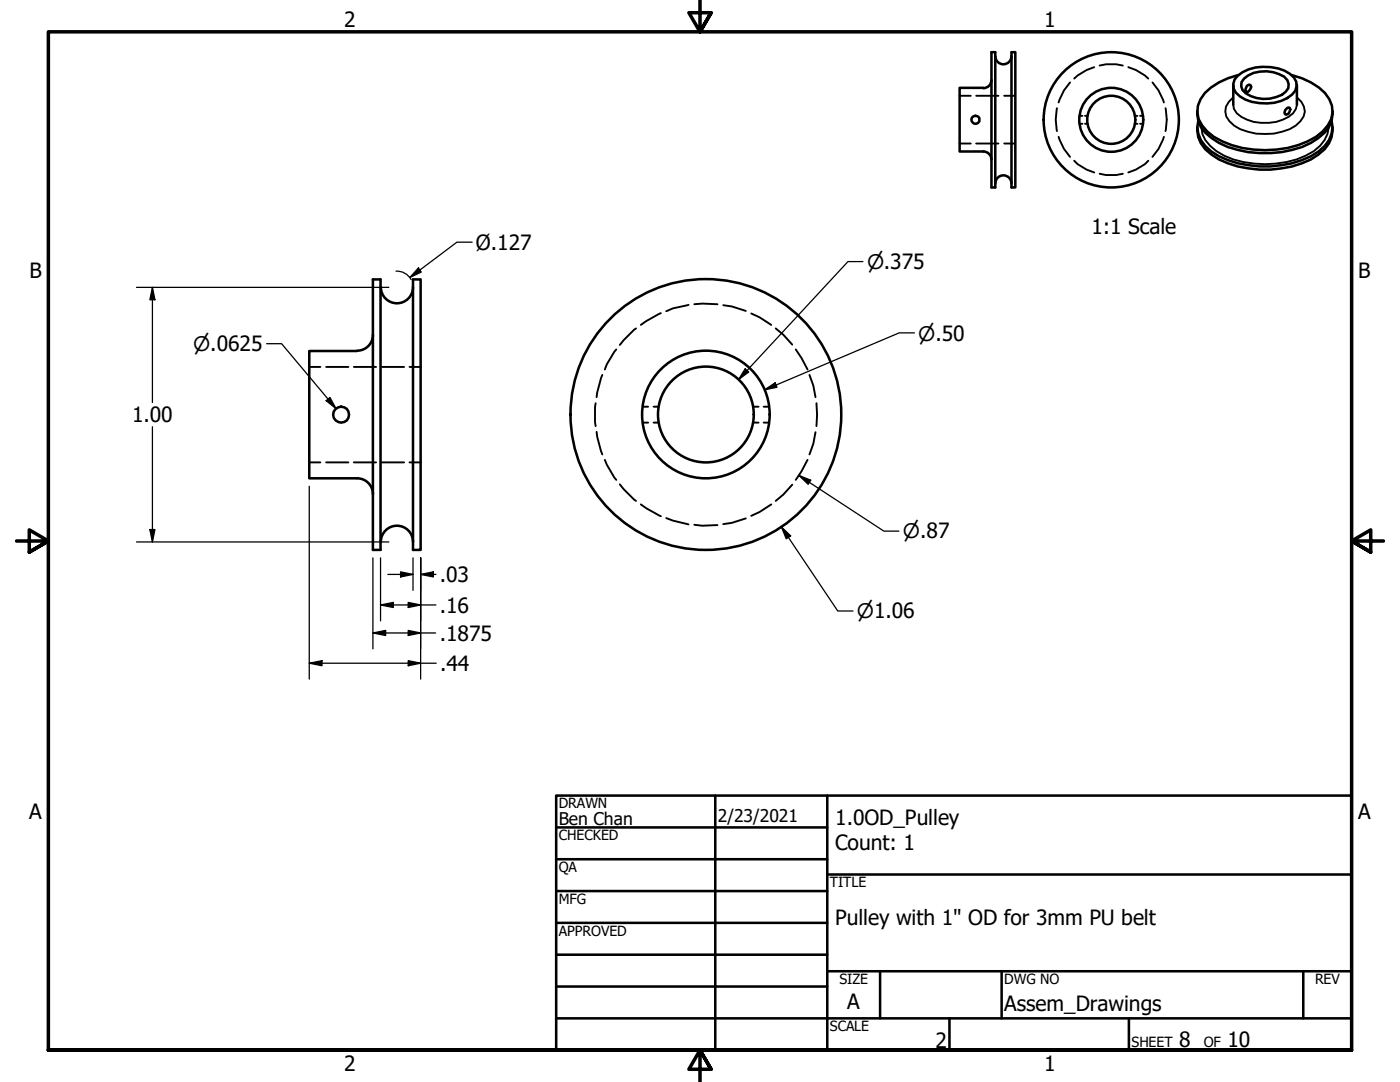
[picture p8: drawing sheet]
<svg xmlns="http://www.w3.org/2000/svg" width="279mm" height="216mm" viewBox="0 0 279 216" stroke-linecap="round" stroke-linejoin="round" font-family="sans-serif">
<!-- layer: Hidden (ANSI) -->
<g fill="none" stroke="#000" stroke-width=".38">
<path d="M191.5 19.1h2.2M194.8 19.1h4.5M200.4 19.1h2.2M213.6 16.4l-1.3 1.6-1 2.4M218.4 13.4l-1.5 .6-1.8 1-.7 .7M219.5 13.1l1.2-.3h2.1l1.3 .3M225.2 13.4l1.5 .6 1.8 1 .7 .7M230 16.4l1.2 1.6 1.1 2.4M191.5 28.6h2.2M194.8 28.6h4.5M200.4 28.6h2.2M210.9 21.6a10.4 10.4 0 0 0 0 4.6"/>
<path d="M211.3 27.3l1 2.4 1.3 1.6M214.4 32.1l.7 .7 1.8 1 1.5 .6M215.5 23.1h.5M215.5 24.7h.5M216.5 23.1h.5M216.5 24.7h.5M219.5 34.7l1.2 .2h2.1l1.3-.2M226.4 23.1h.6M226.4 24.7h.6M227.5 23.1h.6M227.5 24.7h.6M229.2 32.1l-.7 .7-1.8 1-1.5 .6"/>
<path d="M232.3 27.3l-1.1 2.4-1.2 1.6M232.6 21.6a10.4 10.4 0 0 1 0 4.6M61.7 73.2h2.2M65.1 73.2h4.4M70.6 73.2h4.5M76.2 73.2h4.4M81.7 73.2h2.2M120.2 74.8l-1 3.5-.1 .9M123 69.7l-1.9 3-.4 1M126.9 65.5l-2.4 2.4-.8 .9M131.9 62.5l-2.9 1.6-1.1 .7M137.4 60.8l-3.1 .7-1.3 .6"/>
<path d="M138.6 60.7l1.5-.1 3.1 .1M144.3 60.9l1.7 .3 2.8 .8M149.9 62.5l1.7 .8 2.3 1.5M154.8 65.5l1.5 1.3 1.8 2M158.8 69.7l1.2 1.7 1.2 2.3M161.5 74.8l.8 2.1 .5 2.3M61.7 92.3h2.2M65.1 92.3h4.4M70.6 92.3h4.5M76.2 92.3h4.4M81.7 92.3h2.2M118.9 80.5l-.2 .8 .2 3.7"/>
<path d="M119.1 86.2l.1 1 1 3.5M120.7 91.8l.4 .9 1.9 3.1M123.7 96.6l.8 1 2.4 2.3M128.3 81.2h1M128.3 84.3h1M130.4 81.2h1.1M130.4 84.3h1.1M150.3 81.2h1.1M150.3 84.3h1.1M152.4 81.2h1.1M152.4 84.3h1.1M158.1 96.7l-1.8 2-1.5 1.2"/>
<path d="M161.2 91.8l-1.2 2.2-1.2 1.8M162.8 86.2l-.5 2.4-.8 2.1M162.9 80.5l.2 2.2-.2 2.3M127.9 100.6l1.1 .8 2.9 1.6M133 103.4l1.3 .5 3.1 .7M138.6 104.7l1.5 .2 3.1-.1M148.8 103.4l-2.8 .9-1.7 .3M153.9 100.6l-2.3 1.6-1.7 .7"/>
</g>
<!-- layer: Visible (ANSI) -->
<g fill="none" stroke="#000" stroke-width=".51">
<path d="M196.3 17.5h-4.8v12.7h4.8M197.9 10.4h.7v27h-.7zM197.9 16a1.62 1.62 0 0 1-1.7 1.6M198.6 11.2a1.62 1.62 0 0 0 1.6 1.6 1.62 1.62 0 0 0 1.7-1.6M201.9 10.4h.7v27h-.7zM246.1 17v3.9M247 15.1a9.3 9.3 0 0 1 10.4-.4 2.48 2.48 0 0 1 .5 4.2 9.3 9.3 0 0 1-10.4 .3 2.48 2.48 0 0 1-.5-4.1zM247.1 15a13.7 13.7 0 0 0-6.6 3.5 5.1 5.1 0 0 0 .4 7.7 15.6 15.6 0 0 0 9.2 3.6 19.8 19.8 0 0 0 12.5-2.5 6.8 6.8 0 0 0 3.3-4.9 6 6 0 0 0-2.7-4.9l-1.6-1.1-1.8-.8-2-.6M248.3 15.7a6.9 6.9 0 0 1 8-.4 2.05 2.05 0 0 1 .9 1.9 2.05 2.05 0 0 1-1.4 1.7 6.8 6.8 0 0 1-7.8-.9l-.3-.8 .1-.8zM248.9 17.1l.4-.2 .2 .1a.96 .96 0 0 1-.8 1.4 .82 .82 0 0 1 .2-1.3zM258.8 17v3.9M196.2 30.2a1.62 1.62 0 0 1 1.7 1.6"/>
<path d="M198.6 36.6a1.62 1.62 0 0 1 1.6-1.6 1.62 1.62 0 0 1 1.7 1.6M239 22.2a5.8 5.8 0 0 0 2.8 5.4 19.5 19.5 0 0 0 14 2.8 15 15 0 0 0 8.6-3.9 5.6 5.6 0 0 0 1.5-4.3M239 25.4a5.8 5.8 0 0 0 2.8 5.5 19.2 19.2 0 0 0 14 2.7 15.4 15.4 0 0 0 8.6-3.8 5.6 5.6 0 0 0 1.5-4.4M239.1 24.1a5.6 5.6 0 0 0 2.6 6.1 19.5 19.5 0 0 0 14.1 2.8 15.4 15.4 0 0 0 8.6-3.9 5.3 5.3 0 0 0 1.3-5M256.5 21.9l.4-.4h.4a.92 .92 0 0 1-.8 1.4 .67 .67 0 0 1 0-1zM74.4 55.8h1.5v53.9h-1.5zM76 57.3a3.2 3.2 0 0 0 3.2 3.2 3.2 3.2 0 0 0 3.2-3.2M82.4 55.8h1.5v53.9h-1.5zM71.2 70h-9.5v25.4h9.5M74.4 66.8a3.1 3.1 0 0 1-3.1 3.2M71.3 95.4a3.1 3.1 0 0 1 3.1 3.2M76 108.1a3.2 3.2 0 0 1 3.2-3.2 3.2 3.2 0 0 1 3.2 3.2"/>
<circle cx="194.7" cy="23.9" r=".8"/>
<circle cx="221.8" cy="23.9" r="6.4"/>
<circle cx="221.8" cy="23.9" r="4.8"/>
<circle cx="221.8" cy="23.9" r="13.5"/>
<circle cx="68.1" cy="82.7" r="1.58"/>
<circle cx="140.9" cy="82.7" r="12.7"/>
<circle cx="140.9" cy="82.7" r="9.6"/>
<circle cx="140.9" cy="82.7" r="27"/>
</g>
<!-- layer: Visible Narrow (ANSI) -->
<path d="M246.1 19.4a3.1 3.1 0 0 0-.7 4.8 8.3 8.3 0 0 0 5.3 2.5 11.8 11.8 0 0 0 7.9-1.6 3.2 3.2 0 0 0 1.1-4.8l-.9-.9M239.8 25.5a5.9 5.9 0 0 0 3 4.7 18.9 18.9 0 0 0 14 2.1 13.3 13.3 0 0 0 6.7-3.2l.9-1.2 .5-1.2 .3-1.2M246.1 20.9a3.5 3.5 0 0 0 2.8 3 9.4 9.4 0 0 0 9.2-1.3l.5-.9 .2-.8" fill="none" stroke="#000" stroke-width=".38"/>
<!-- layer: Border (ANSI) -->
<path d="M139.7 0v6.3l-2.2-3.8h4.4l-2.2 3.8 2.2-3.8M3.3 107.9h6.4l-3.9-2.2v4.5l3.9-2.3-3.9 2.3M276.1 107.9h-6.4l3.9-2.2v4.5l-3.9-2.3 3.9 2.3M9.7 209.5v-203.2h260v203.2h-260h260M141.9 213.4l-2.2-3.9 2.2 3.9h-4.4l2.2-3.9v6.4" fill="none" stroke="#000" stroke-width=".7"/>
<!-- layer: Title (ANSI) -->
<g fill="none" stroke="#000" stroke-width=".51">
<path d="M111 158.8h158.7v50.7h-158.7zM142.7 158.8v50.7M165.1 158.8v50.7M111 165.1h54.1M111 171.4h54.1M111 177.8h54.1M165.1 174.5h104.6M111 184.1h54.1M111 190.5h54.1M111 196.8h54.1M165.1 193.8h104.6M175.6 193.8v9.4"/>
<path d="M199.9 193.8v9.4M260.1 193.8v9.4M111 203.2h158.7M189.5 203.2v6.3M225.3 203.2v6.3"/>
</g>
<!-- layer: Dimension (ANSI) -->
<g fill="none" stroke="#000" stroke-width=".25">
<path d="M27.2 57.3h50.4M30.4 57.3l.5 2.5h-1zM30.4 57.3v23M79 54.1a3.2 3.2 0 0 1 3 1.7M83.5 53.5l.6 .8-2.3 1.1zM94.2 48.3h-3l-9.4 7.1M172.2 52.2h-3l-21.8 23.6M53.2 68.6h3l10.9 12.9M65.1 79.9l.7-.6 1.3 2.2zM148.7 73.6l.7 .6-2 1.6zM152.6 77.8l2.1-1.4 .4 .9zM182.5 66.4h-3l-26.9 11.4"/>
<path d="M30.4 85.2v22.9M61.7 97v38.5M159.4 94.9l2.4 .9-.5 .8zM159.4 94.9l17 11.1h3M27.2 108.1h50.4M29.9 105.7h1l-.5 2.4zM74.4 111.3v18.2M75.9 111.3v12.6M77.4 114.6h5M79.9 114.1l2.5 .5-2.5 .5zM82.4 111.3v6.5M83.9 114.6l2.6-.5v1z"/>
<path d="M83.9 111.3v24.2M83.9 114.6h3.1M156 105.2l1.8 1.7-.9 .6zM156 105.2l11.2 16.7h3M61.7 132.3l2.6-.5v1zM61.7 132.3h25.4M74.4 126.3l2.6-.5v1zM74.4 126.3h12.5M75.9 120.7l2.6-.5v1zM75.9 120.7h11.1M81.5 125.8l2.4 .5-2.4 .5zM81.5 120.2l2.4 .5-2.4 .5z"/>
<path d="M81.5 131.8l2.4 .5-2.4 .5z"/>
</g>
<g fill="#000">
<path d="M30.4 57.3l.5 2.5h-1z" fill-rule="evenodd"/>
<path d="M83.5 53.5l.6 .8-2.3 1.1z" fill-rule="evenodd"/>
<path d="M65.1 79.9l.7-.6 1.3 2.2z" fill-rule="evenodd"/>
<path d="M148.7 73.6l.7 .6-2 1.6z" fill-rule="evenodd"/>
<path d="M152.6 77.8l2.1-1.4 .4 .9z" fill-rule="evenodd"/>
<path d="M159.4 94.9l2.4 .9-.5 .8z" fill-rule="evenodd"/>
<path d="M29.9 105.7h1l-.5 2.4z" fill-rule="evenodd"/>
<path d="M79.9 114.1l2.5 .5-2.5 .5z" fill-rule="evenodd"/>
<path d="M83.9 114.6l2.6-.5v1z" fill-rule="evenodd"/>
<path d="M156 105.2l1.8 1.7-.9 .6z" fill-rule="evenodd"/>
<path d="M61.7 132.3l2.6-.5v1z" fill-rule="evenodd"/>
<path d="M74.4 126.3l2.6-.5v1z" fill-rule="evenodd"/>
<path d="M75.9 120.7l2.6-.5v1z" fill-rule="evenodd"/>
<path d="M81.5 125.8l2.4 .5-2.4 .5z" fill-rule="evenodd"/>
<path d="M81.5 120.2l2.4 .5-2.4 .5z" fill-rule="evenodd"/>
<path d="M81.5 131.8l2.4 .5-2.4 .5z" fill-rule="evenodd"/>
</g>
<g font-size="4.2">
<text x="68.7" y="5.3">2</text>
<text x="208.4" y="5.3">1</text>
<text x="217.8" y="46.7">1:1 Scale</text>
<text x="95" y="49.8">Ø.127</text>
<text x="5.9" y="55.5">B</text>
<text x="271.1" y="55.5">B</text>
<text x="26.4" y="84.3">1.00</text>
<text x="87.8" y="116.1">.03</text>
<text x="87.8" y="122.2">.16</text>
<text x="87.8" y="127.8">.1875</text>
<text x="87.8" y="133.9">.44</text>
<text x="5.8" y="163.4">A</text>
<text x="166.7" y="164.6">1.0OD_Pulley</text>
<text x="271" y="163.4">A</text>
<text x="166.7" y="169.6">Count: 1</text>
<text x="166.7" y="184.7">Pulley with 1&quot; OD for 3mm PU belt</text>
<text x="169.1" y="201.3">A</text>
<text x="200.4" y="201.8">Assem_Drawings</text>
<text x="186.7" y="209">2</text>
<text x="235.3" y="209">8</text>
<text x="245" y="209">10</text>
<text x="68.7" y="213.6">2</text>
<text x="208.4" y="213.6">1</text>
</g>
<g font-size="4">
<text x="173" y="53.7">⌀.375</text>
<text x="38.5" y="70.1">⌀.0625</text>
<text x="183.3" y="67.9">⌀.50</text>
<text x="180.2" y="107.4">⌀.87</text>
<text x="171" y="123.4">⌀1.06</text>
</g>
<g font-size="3.5">
<text x="111.5" y="164.5">Ben Chan</text>
<text x="143.3" y="164">2/23/2021</text>
</g>
<g font-size="2.8">
<text x="111.5" y="161.3">DRAWN</text>
<text x="111.5" y="167.7">CHECKED</text>
<text x="111.5" y="174.1">QA</text>
<text x="165.6" y="177">TITLE</text>
<text x="111.5" y="180.4">MFG</text>
<text x="111.5" y="186.8">APPROVED</text>
<text x="167.5" y="196.4">SIZE</text>
<text x="200.4" y="196.4">DWG NO</text>
<text x="262.4" y="196.3">REV</text>
<text x="165.6" y="205.8">SCALE</text>
<text x="225.8" y="209">SHEET</text>
<text x="240.2" y="209">OF</text>
</g>
</svg>
